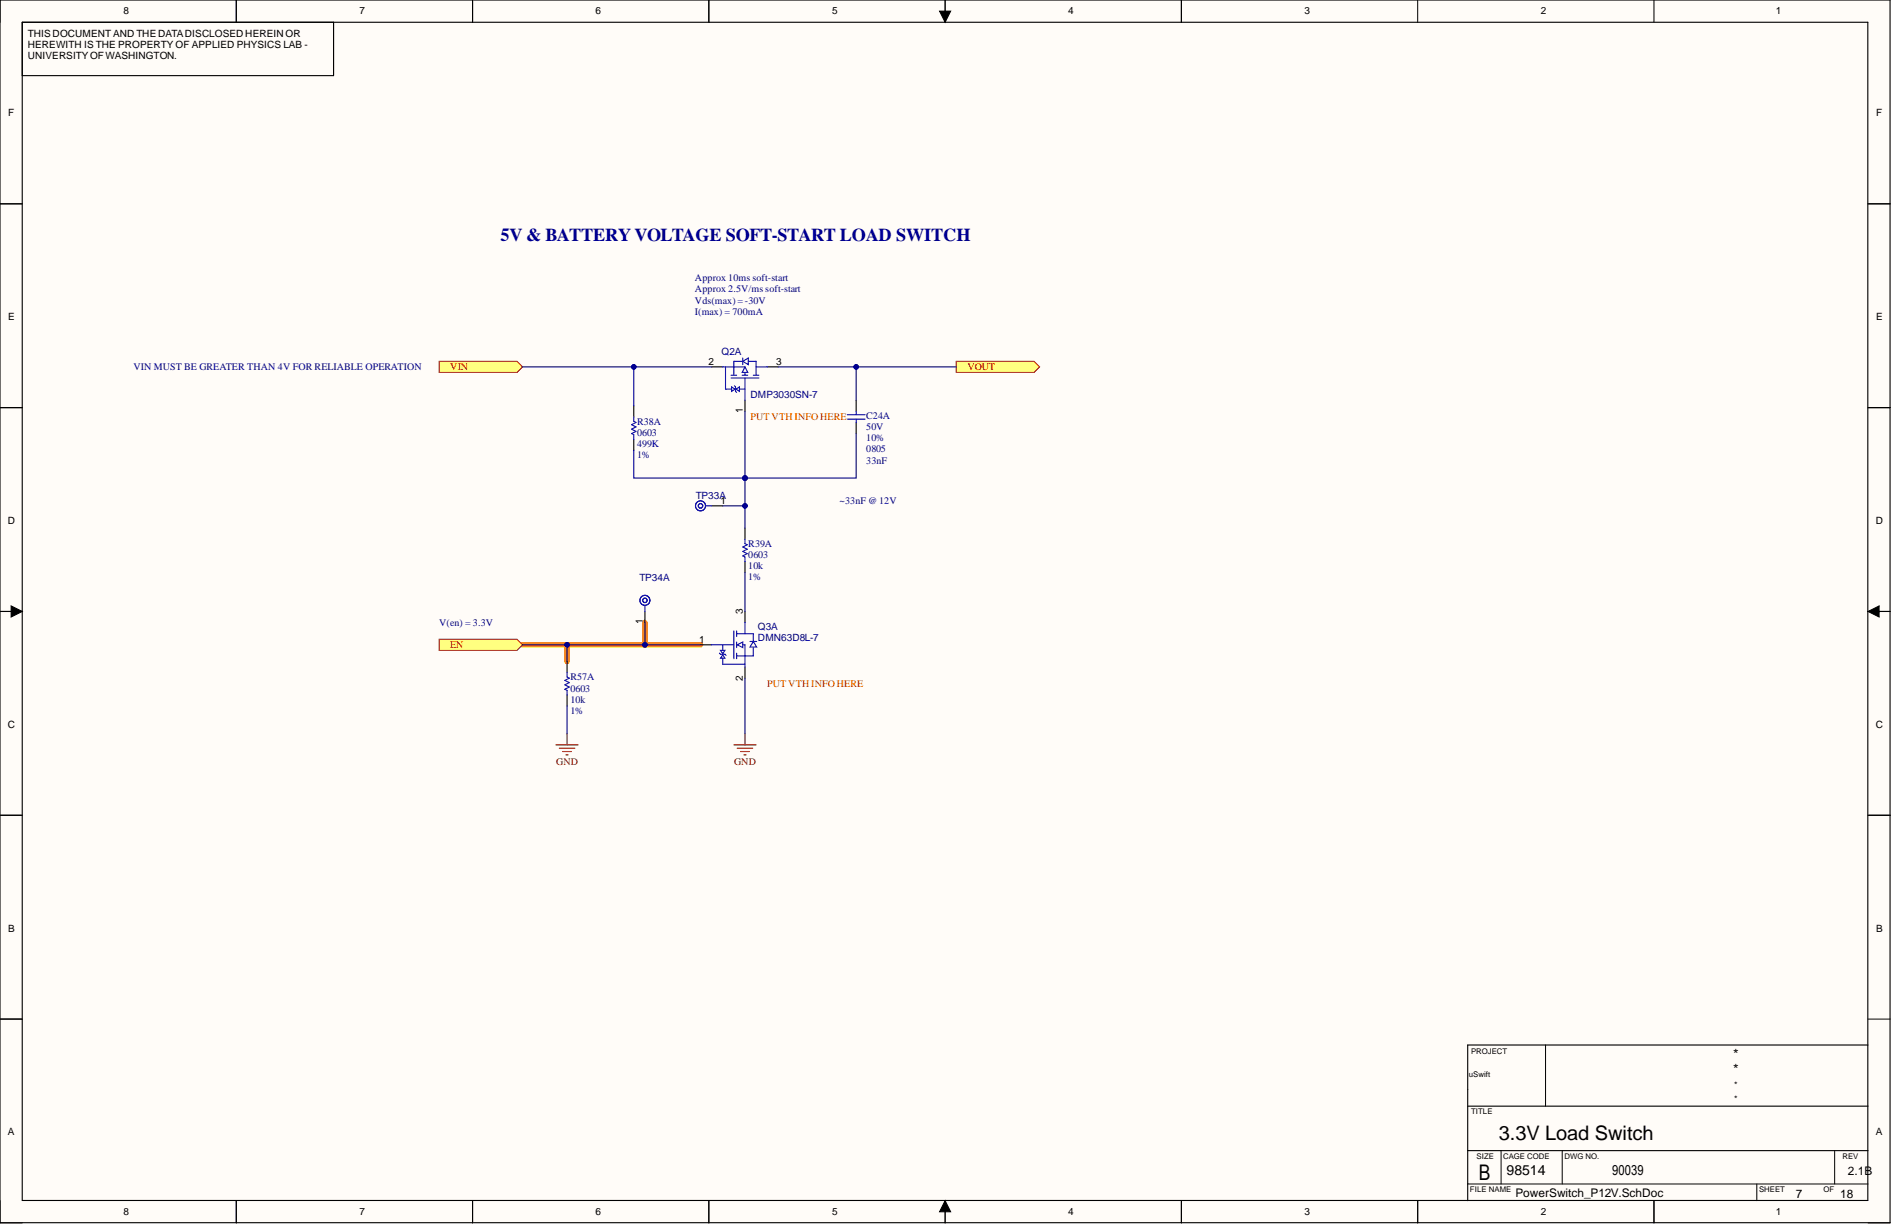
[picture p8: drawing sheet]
<svg xmlns="http://www.w3.org/2000/svg" width="431mm" height="279mm" viewBox="0 0 431 279" stroke-linecap="round" stroke-linejoin="round" font-family="sans-serif">
<g fill="#fffcf8">
<path d="M0 0h430.6v278.5h-430.6z" fill-rule="evenodd"/>
<path d="M5.1 5.1h420.4v268.3h-420.4z" fill-rule="evenodd"/>
</g>
<g fill="none" stroke="#000" stroke-width=".23">
<path d="M0 0v5.1M53.8 0v5.1M107.6 0v5.1M161.5 0v5.1M214 2.5h2.6l-1.3 2.6zM215.3 0v5.1M269.1 0v5.1M322.9 0v5.1M376.8 0v5.1M0 46.4h5.1M425.5 46.4h5.1M0 92.8h5.1"/>
<path d="M425.5 92.8h5.1M0 139.2h5.1M2.5 138l2.6 1.2-2.6 1.3zM425.5 139.2l2.6-1.2v2.5zM425.5 139.2h5.1M0 185.6h5.1M425.5 185.6h5.1M0 232.1h5.1M352.1 238v13.9M425.5 232.1h5.1M0 273.4v5.1h5.1M53.8 273.4v5.1"/>
<path d="M107.6 273.4v5.1M161.5 273.4v5.1M215.3 273.4l1.3 2.5h-2.6zM215.3 273.4v5.1M269.1 273.4v5.1M322.9 273.4v5.1M334.3 269.6h91.2M341.9 262v7.6M355.9 262v7.6M376.8 273.4v5.1M400.2 269.6v3.8M417.9 262v7.6"/>
<path d="M425.5 278.5h5.1"/>
</g>
<path d="M119 146.8h40.6M129.2 146.8v3.8M146.9 141.8v5" fill="none" stroke="#fd8300" stroke-width="1.3"/>
<path d="M214 2.5h2.6l-1.3 2.6zM2.5 138l2.6 1.2-2.6 1.3zM425.5 139.2l2.6-1.2v2.5zM215.3 273.4l1.3 2.5h-2.6z" fill="#000"/>
<g fill="none" stroke="#000" stroke-width=".25">
<path d="M0 0h430.5v278.4h-430.5zM5.1 5.1h420.4v268.3h-420.4zM53.8 0v5.1M76 5.1v12.1h-70.9M107.6 0v5.1M161.5 0v5.1M215.3 0v5.1M269.1 0v5.1M0 46.4h5.1M425.5 46.4h5.1M0 92.8h5.1M425.5 92.8h5.1"/>
<path d="M0 139.2h5.1M425.5 139.2h5.1M0 185.6h5.1M425.5 185.6h5.1M0 232.1h5.1M425.5 238h-91.2v35.4M334.3 251.9h91.2M53.8 273.4v5.1M107.6 273.4v5.1M161.5 273.4v5.1M215.3 273.4v5.1M269.1 273.4v5.1"/>
<path d="M322.9 273.4v5.1M334.3 262h91.2M376.8 273.4v5.1"/>
</g>
<path d="M217.8 82.3h17.8l1.2 1.2-1.2 1.3h-17.8z" fill-rule="evenodd" fill="#ffff80"/>
<path d="M217.8 82.3h17.8l1.2 1.2-1.2 1.3h-17.8z" fill="none" stroke="#800000" stroke-width=".23"/>
<path d="M100 82.3h17.8l1.2 1.2-1.2 1.3h-17.8z" fill-rule="evenodd" fill="#ffff80"/>
<path d="M100 82.3h17.8l1.2 1.2-1.2 1.3h-17.8z" fill="none" stroke="#800000" stroke-width=".23"/>
<path d="M100 145.6h17.8l1.2 1.2-1.2 1.3h-17.8z" fill-rule="evenodd" fill="#ffff80"/>
<path d="M100 145.6h17.8l1.2 1.2-1.2 1.3h-17.8z" fill="none" stroke="#800000" stroke-width=".23"/>
<g fill="none" stroke="#00f" stroke-width=".25">
<path d="M144.4 94.9v1l.5 .3-1 .5 1 .5-1 .5 1 .5-1 .5 .5 .3v1M164.6 83.5h5.1M165.3 83.5v5.1h1.4M166.5 85.4h1.3M166.5 86.1h6.4M166.7 88.1l.7 .5-.7 .5zM167.3 87.8l.3 .3v1l.2 .3M167.7 88.6l.7-.5v1zM168.4 88.6h1.3M169.1 82.3h-1.9v3.1M169.1 85.4h1.2M169.2 82.3l1.3-.8v1.5z"/>
<path d="M169.2 81.5v1.5M169.7 83.5l.6 1.3h-1.2zM169.7 84.8v.6M169.7 86.1v5M170.5 82.3h1.7v3.1M171.6 85.4h1.3M172.2 83.5h2.6M193 94.4h4.1M193 95.4h4.1M195 93.7v.7M195 95.4v.8M160.8 115.2h1.3"/>
<path d="M146.9 138v1.2M169.7 122.8v1l.5 .2-1 .6 1 .5-1 .5 1 .5-1 .5 .5 .2v1M162.1 146.8h5.1M163.9 148.7l.2 .3h1l.3 .2M164.1 148.1h1l-.5 .8zM164.6 149.1l.5 .8h-1zM164.6 146.8v1.3M164.6 149.9v1.4h5.1M167.2 143.7v6.3M167.8 144.3h3.8v1.8M167.8 143.7v1.2M167.8 146.2v1.3"/>
<path d="M167.8 148.7v1.3M167.9 146.8l1.3-.6v1.3zM169.2 146.8h.5v5.1M169.7 141.8v2.5M170.8 146.1h1.6M171.6 146.1l.8 1.2h-1.6zM171.6 147.5v1.9h-3.8"/>
<circle cx="159.6" cy="115.2" r=".51"/>
<circle cx="159.6" cy="115.2" r="1.14"/>
<circle cx="146.9" cy="136.7" r=".51"/>
<circle cx="146.9" cy="136.7" r="1.14"/>
</g>
<g fill="none" stroke="#000" stroke-width=".25">
<path d="M144.4 92.4v2.5M144.4 100v2.5M162.1 83.5h2.5M169.7 91.1v2.6M174.8 83.5h2.5M195 91.1v2.6M195 96.2v2.5M162.1 115.2h2.5M146.9 139.2v2.6M169.7 120.3v2.5M169.7 127.8v2.6M169.7 139.2v2.6"/>
<path d="M159.6 146.8h2.5M169.7 151.9v2.5"/>
</g>
<path d="M167.2 169.6h5M167.9 170.4h3.6M168.7 171.1h2M169.5 171.9h.5M169.7 167.1v2.5" fill="none" stroke="#800000" stroke-width=".25"/>
<path d="M177.3 83.5h40.5" fill="none" stroke="#000080" stroke-width=".25"/>
<circle cx="195" cy="83.5" r=".51" fill="#000080"/>
<circle cx="195" cy="83.5" r=".51" fill="none" stroke="#000080" stroke-width=".23"/>
<path d="M144.4 83.5v8.9" fill="none" stroke="#000080" stroke-width=".25"/>
<circle cx="144.4" cy="83.5" r=".51" fill="#000080"/>
<circle cx="144.4" cy="83.5" r=".51" fill="none" stroke="#000080" stroke-width=".23"/>
<path d="M144.4 102.5v6.4h25.3" fill="none" stroke="#000080" stroke-width=".25"/>
<circle cx="169.7" cy="108.9" r=".51" fill="#000080"/>
<circle cx="169.7" cy="108.9" r=".51" fill="none" stroke="#000080" stroke-width=".23"/>
<path d="M195 98.7v10.2h-25.3" fill="none" stroke="#000080" stroke-width=".25"/>
<circle cx="169.7" cy="108.9" r=".51" fill="#000080"/>
<circle cx="169.7" cy="108.9" r=".51" fill="none" stroke="#000080" stroke-width=".23"/>
<path d="M195 83.5v7.6" fill="none" stroke="#000080" stroke-width=".25"/>
<circle cx="195" cy="83.5" r=".51" fill="#000080"/>
<circle cx="195" cy="83.5" r=".51" fill="none" stroke="#000080" stroke-width=".23"/>
<path d="M119 83.5h43.1" fill="none" stroke="#000080" stroke-width=".25"/>
<circle cx="144.4" cy="83.5" r=".51" fill="#000080"/>
<circle cx="144.4" cy="83.5" r=".51" fill="none" stroke="#000080" stroke-width=".23"/>
<path d="M119 146.8h40.6" fill="none" stroke="#000080" stroke-width=".25"/>
<circle cx="146.9" cy="146.8" r=".51" fill="#000080"/>
<circle cx="146.9" cy="146.8" r=".51" fill="none" stroke="#000080" stroke-width=".23"/>
<circle cx="129.2" cy="146.8" r=".51" fill="#000080"/>
<circle cx="129.2" cy="146.8" r=".51" fill="none" stroke="#000080" stroke-width=".23"/>
<path d="M169.7 108.9v11.4M169.7 130.4v8.8M169.7 154.4v12.7" fill="none" stroke="#000080" stroke-width=".25"/>
<circle cx="169.7" cy="115.2" r=".51" fill="#000080"/>
<circle cx="169.7" cy="115.2" r=".51" fill="none" stroke="#000080" stroke-width=".23"/>
<circle cx="169.7" cy="108.9" r=".51" fill="#000080"/>
<circle cx="169.7" cy="108.9" r=".51" fill="none" stroke="#000080" stroke-width=".23"/>
<path d="M169.7 93.7v15.2" fill="none" stroke="#000080" stroke-width=".25"/>
<circle cx="169.7" cy="108.9" r=".51" fill="#000080"/>
<circle cx="169.7" cy="108.9" r=".51" fill="none" stroke="#000080" stroke-width=".23"/>
<path d="M164.6 115.2h5.1" fill="none" stroke="#000080" stroke-width=".25"/>
<circle cx="169.7" cy="115.2" r=".51" fill="#000080"/>
<circle cx="169.7" cy="115.2" r=".51" fill="none" stroke="#000080" stroke-width=".23"/>
<path d="M146.9 141.8v5" fill="none" stroke="#000080" stroke-width=".25"/>
<circle cx="146.9" cy="146.8" r=".51" fill="#000080"/>
<circle cx="146.9" cy="146.8" r=".51" fill="none" stroke="#000080" stroke-width=".23"/>
<path d="M129.2 150.6v2.6M129.2 158.2v2.6" fill="none" stroke="#000" stroke-width=".25"/>
<path d="M129.2 153.2v1l.5 .2-1 .5 1 .5-1 .5 1 .6-1 .5 .5 .2v1" fill="none" stroke="#00f" stroke-width=".25"/>
<path d="M126.6 169.6h5.1M127.4 170.4h3.6M128.2 171.1h2M128.9 171.9h.5M129.2 167.1v2.5" fill="none" stroke="#800000" stroke-width=".25"/>
<path d="M129.2 146.8v3.8" fill="none" stroke="#000080" stroke-width=".25"/>
<circle cx="129.2" cy="146.8" r=".51" fill="#000080"/>
<circle cx="129.2" cy="146.8" r=".51" fill="none" stroke="#000080" stroke-width=".23"/>
<path d="M129.2 160.8v6.3" fill="none" stroke="#000080" stroke-width=".25"/>
<text font-size="4.9" x="336.9" y="268.6">B</text>
<text font-size="4.6" x="341.4" y="259.6">3.3V Load Switch</text>
<text font-size="4.1" fill="#000080" x="114" y="54.8">5V &amp; BATTERY VOLTAGE SOFT-START LOAD SWITCH</text>
<g font-size="3.2">
<text x="394.8" y="241.1">*</text>
<text x="394.8" y="244.6">*</text>
<text x="343.2" y="267.7">98514</text>
</g>
<text font-size="3.1" x="367.3" y="267.7">90039</text>
<g font-size="2.7">
<text x="421" y="267.5">2.1B</text>
<text x="345.2" y="272.6">PowerSwitch_P12V.SchDoc</text>
<text x="409.1" y="272.8">7</text>
<text x="419.2" y="272.8">18</text>
</g>
<g font-size="2.3">
<text x="28.1" y="3.3">8</text>
<text x="81.9" y="3.3">7</text>
<text x="135.7" y="3.3">6</text>
<text x="189.5" y="3.3">5</text>
<text x="243.3" y="3.3">4</text>
<text x="297.2" y="3.3">3</text>
<text x="351" y="3.3">2</text>
<text x="404.5" y="3.3">1</text>
<text x="6.3" y="8.4">THIS DOCUMENTAND THE DATADISCLOSED HEREIN OR</text>
<text x="6.3" y="10.9">HEREWITH IS THE PROPERTY OF APPLIED PHYSICS LAB -</text>
<text x="6.3" y="13.4">UNIVERSITYOFWASHINGTON.</text>
<text x="1.9" y="26.5">F</text>
<text x="427.4" y="26.5">F</text>
<text x="1.9" y="72.9">E</text>
<text x="427.4" y="72.9">E</text>
<text x="161.4" y="83">2</text>
<text x="176.8" y="83">3</text>
<text x="169.2" y="94" transform="rotate(-90 169.2 94)">1</text>
<text x="1.8" y="119.3">D</text>
<text x="164.1" y="114.7">1</text>
<text x="427.3" y="119.3">D</text>
<text x="146.4" y="142.1" transform="rotate(-90 146.4 142.1)">1</text>
<text x="169.2" y="139.7" transform="rotate(-90 169.2 139.7)">3</text>
<text x="159.2" y="146.3">1</text>
<text x="169.2" y="155.1" transform="rotate(-90 169.2 155.1)">2</text>
<text x="1.8" y="165.7">C</text>
<text x="427.3" y="165.7">C</text>
<text x="1.9" y="212.1">B</text>
<text x="427.4" y="212.1">B</text>
<text x="1.8" y="258.6">A</text>
<text x="427.3" y="258.6">A</text>
<text x="28.1" y="276.7">8</text>
<text x="81.9" y="276.7">7</text>
<text x="135.7" y="276.7">6</text>
<text x="189.5" y="276.7">5</text>
<text x="243.3" y="276.7">4</text>
<text x="297.2" y="276.7">3</text>
<text x="351" y="276.7">2</text>
<text x="404.5" y="276.7">1</text>
</g>
<g font-size="2.3" fill="#000080">
<text x="158.3" y="64.1">Approx 10ms soft-start</text>
<text x="158.3" y="66.6">Approx 2.5V/ms soft-start</text>
<text x="158.3" y="69.1">Vds(max) = -30V</text>
<text x="158.3" y="71.6">I(max) = 700mA</text>
<text x="164.4" y="80.8">Q2A</text>
<text x="30.4" y="84.3">VIN MUST BE GREATER THAN 4V FOR RELIABLE OPERATION</text>
<text x="171" y="90.6">DMP3030SN-7</text>
<text x="197.3" y="95.4">C24A</text>
<text x="145.1" y="99.2">0603</text>
<text x="145.1" y="101.8">499K</text>
<text x="145.1" y="96.7">R38A</text>
<text x="197.3" y="98">50V</text>
<text x="197.3" y="100.5">10%</text>
<text x="145.1" y="104.3">1%</text>
<text x="197.3" y="103">0805</text>
<text x="197.3" y="105.6">33nF</text>
<text x="158.5" y="113.6">TP33A</text>
<text x="191.2" y="114.7">~33nF @ 12V</text>
<text x="170.5" y="124.6">R39A</text>
<text x="170.5" y="127.1">0603</text>
<text x="170.5" y="129.6">10k</text>
<text x="145.6" y="132.4">TP34A</text>
<text x="170.5" y="132.1">1%</text>
<text x="100" y="142.5">V(en) = 3.3V</text>
<text x="172.7" y="143.5">Q3A</text>
<text x="172.7" y="146.1">DMN63D8L-7</text>
<text x="129.9" y="154.9">R57A</text>
<text x="129.9" y="157.5">0603</text>
<text x="129.9" y="160">10k</text>
<text x="129.9" y="162.5">1%</text>
</g>
<g font-size="2.3" fill="#800000">
<text x="102.6" y="84.3">VIN</text>
<text x="220.4" y="84.3">VOUT</text>
<text x="102.6" y="147.6">EN</text>
<text x="126.7" y="174.2">GND</text>
<text x="167.3" y="174.2">GND</text>
</g>
<g font-size="2.3" fill="#f00">
<text x="171" y="95.7">PUT VTH INFO HERE</text>
<text x="174.8" y="156.5">PUT VTH INFO HERE</text>
</g>
<g font-size="2">
<text x="395" y="247.8">*</text>
<text x="395" y="251">*</text>
</g>
<g font-size="1.8">
<text x="334.6" y="245.1">uSwift</text>
<text x="335.1" y="240.1">PROJECT</text>
<text x="335.1" y="253.7">TITLE</text>
<text x="336.4" y="263.9">SIZE</text>
<text x="342.4" y="263.9">CAGE CODE</text>
<text x="356.4" y="263.9">DWG NO.</text>
<text x="419.7" y="263.9">REV</text>
<text x="334.8" y="271.5">FILE NAME</text>
<text x="400.7" y="271.5">SHEET</text>
<text x="415.4" y="271.5">OF</text>
</g>
</svg>
